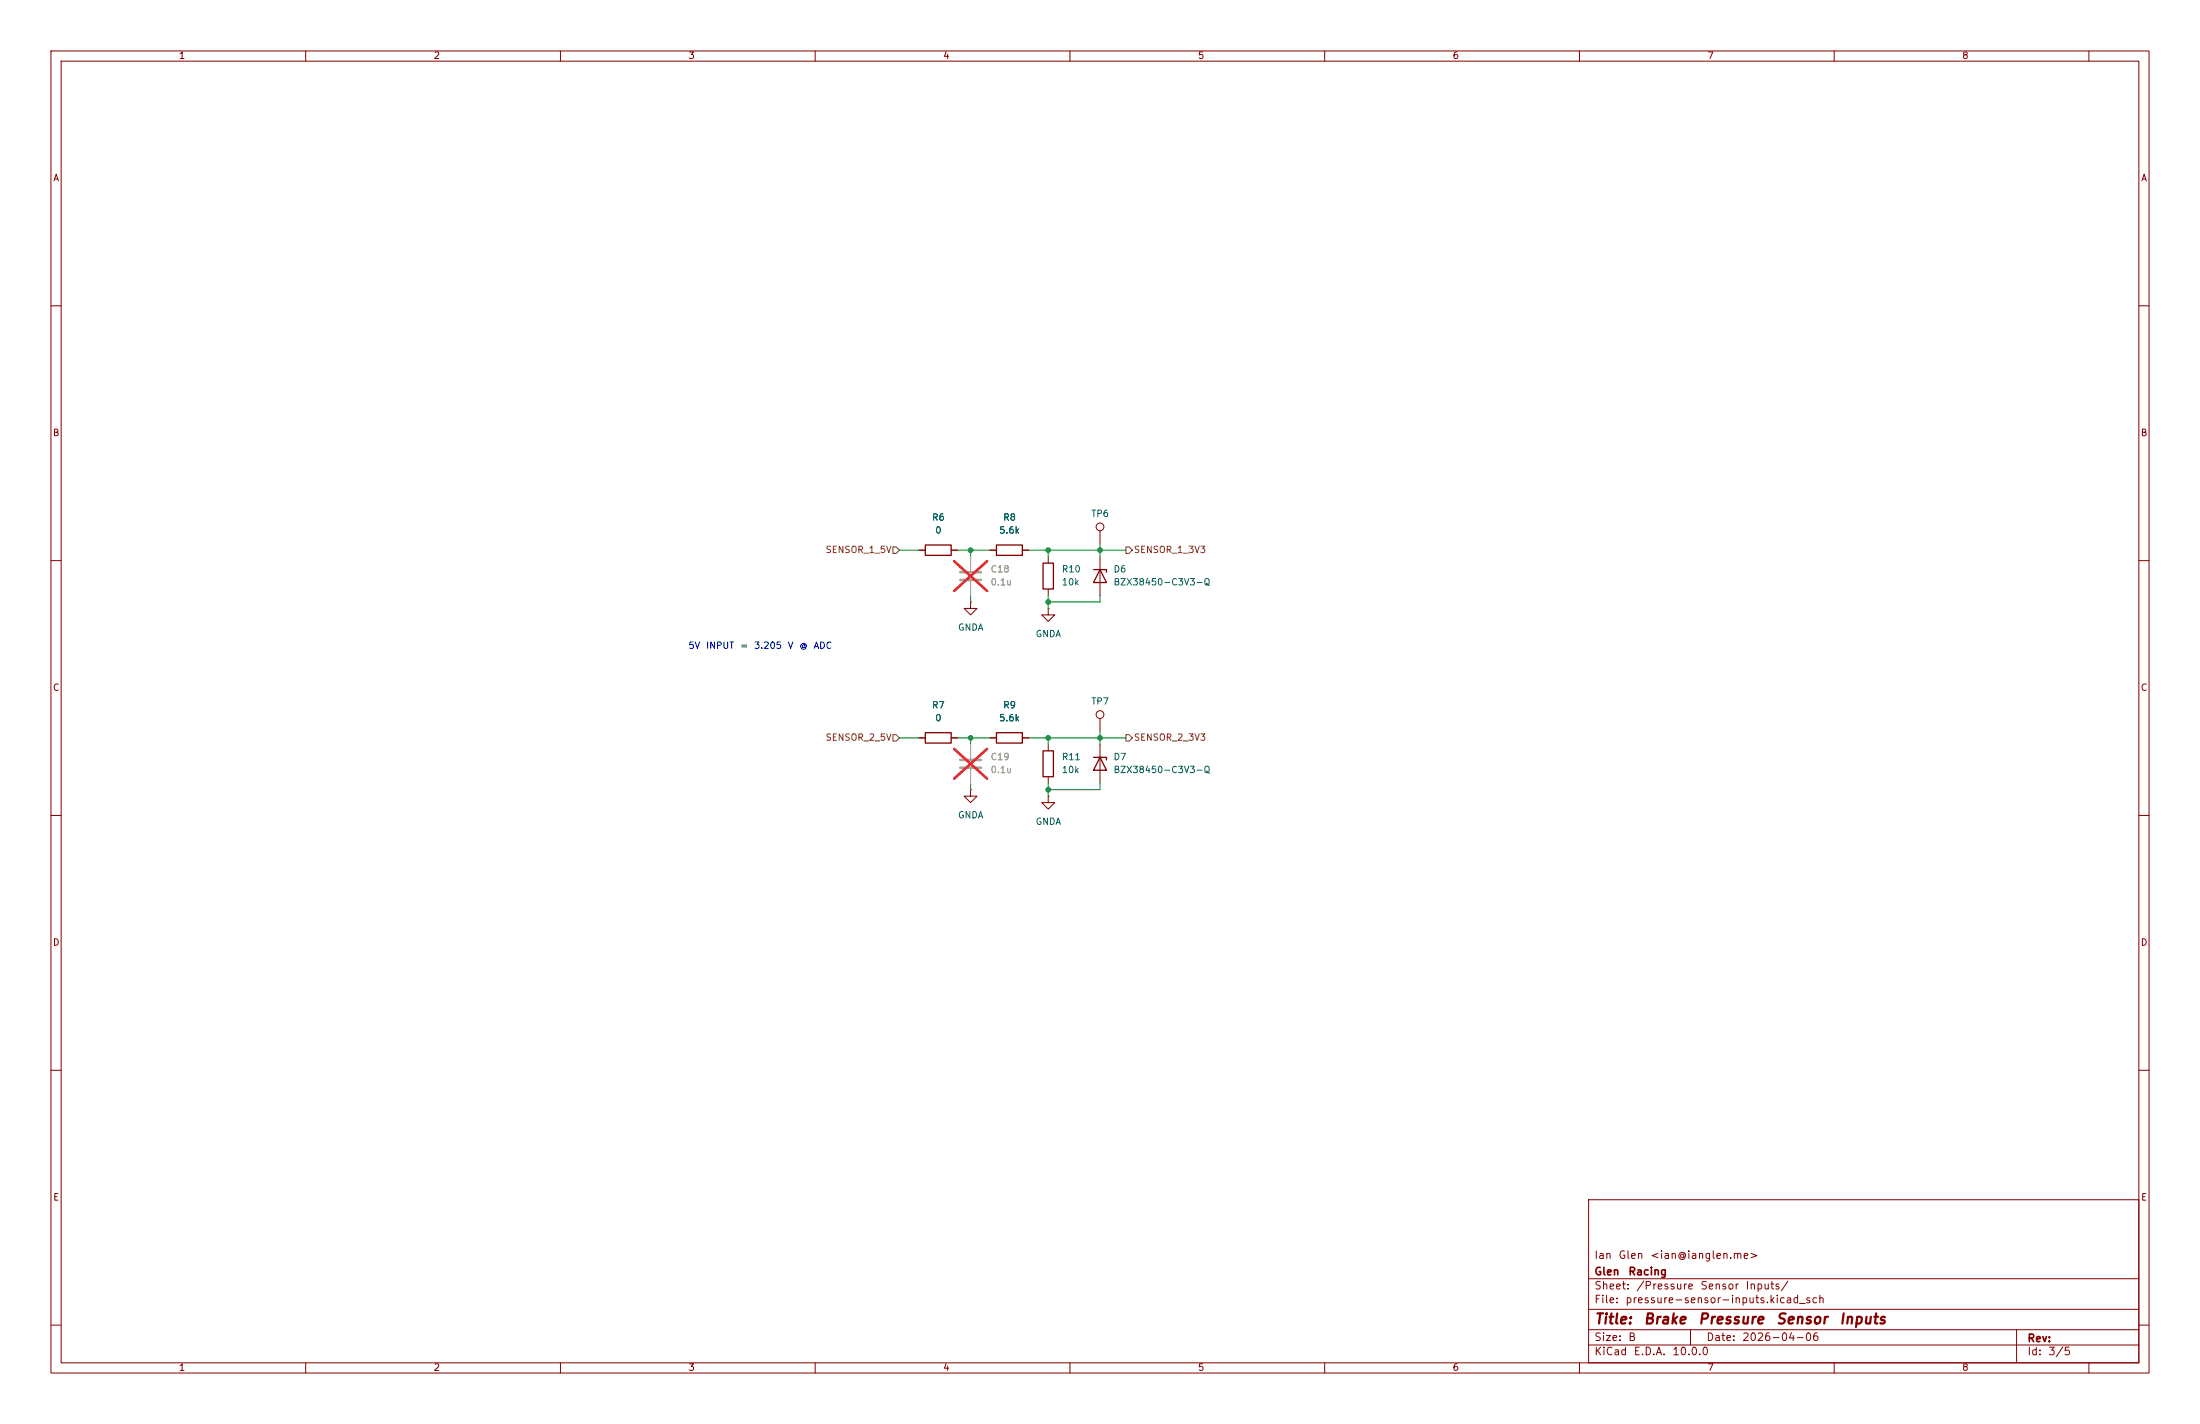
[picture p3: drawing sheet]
(kicad_sch
 (version 20260306)
 (generator "eeschema")
 (generator_version "10.0")
 (paper "B")
 (title_block
  (title "Brake Pressure Sensor Inputs")
  (date "2026-04-06")
  (company "Glen Racing")
  (comment 1 "Ian Glen <ian@ianglen.me>"))
 (lib_symbols
  (symbol "symbols:C"
   (pin_numbers (hide yes))
   (pin_names
    (offset 0.254)) (exclude_from_sim no) (in_bom yes) (on_board yes)
   (in_pos_files yes)
   (duplicate_pin_numbers_are_jumpers no)
   (property "Reference" "C" (at 0.635 2.54 0) (show_name no) (do_not_autoplace no) (effects (font (size 1.27 1.27)) (justify left)))
   (property "Value" "C" (at 0.635 -2.54 0) (show_name no) (do_not_autoplace no) (effects (font (size 1.27 1.27)) (justify left)))
   (property "Footprint" "" (at 0.9652 -3.81 0) (show_name no) (do_not_autoplace no) (hide yes) (effects (font (size 1.27 1.27))))
   (property "Datasheet" "" (at 0 0 0) (show_name no) (do_not_autoplace no) (hide yes) (effects (font (size 1.27 1.27))))
   (property "Description" "Unpolarized capacitor" (at 0 0 0) (show_name no) (do_not_autoplace no) (hide yes) (effects (font (size 1.27 1.27))))
   (symbol "C_0_1"
    (polyline (pts (xy -2.032 0.762) (xy 2.032 0.762)) (stroke (width 0.508) (type default)) (fill (type none)))
    (polyline (pts (xy -2.032 -0.762) (xy 2.032 -0.762)) (stroke (width 0.508) (type default)) (fill (type none))))
   (symbol "C_1_1"
    (pin passive line (at 0 3.81 270) (length 2.794) (name "" (effects (font (size 1.27 1.27)))) (number "1" (effects (font (size 1.27 1.27)))))
    (pin passive line (at 0 -3.81 90) (length 2.794) (name "" (effects (font (size 1.27 1.27)))) (number "2" (effects (font (size 1.27 1.27))))))
   (embedded_fonts no))
  (symbol "symbols:D_Zener"
   (pin_numbers (hide yes))
   (pin_names
    (offset 1.016) (hide yes)) (exclude_from_sim no) (in_bom yes) (on_board yes)
   (in_pos_files yes)
   (duplicate_pin_numbers_are_jumpers no)
   (property "Reference" "D" (at 0 2.54 0) (show_name no) (do_not_autoplace no) (effects (font (size 1.27 1.27))))
   (property "Value" "D_Zener" (at 0 -2.54 0) (show_name no) (do_not_autoplace no) (effects (font (size 1.27 1.27))))
   (property "Footprint" "" (at 0 0 0) (show_name no) (do_not_autoplace no) (hide yes) (effects (font (size 1.27 1.27))))
   (property "Datasheet" "" (at 0 0 0) (show_name no) (do_not_autoplace no) (hide yes) (effects (font (size 1.27 1.27))))
   (property "Description" "Zener diode" (at 0 0 0) (show_name no) (do_not_autoplace no) (hide yes) (effects (font (size 1.27 1.27))))
   (symbol "D_Zener_0_1"
    (polyline (pts (xy -1.27 -1.27) (xy -1.27 1.27) (xy -0.762 1.27)) (stroke (width 0.254) (type default)) (fill (type none)))
    (polyline (pts (xy 1.27 0) (xy -1.27 0)) (stroke (width 0) (type default)) (fill (type none)))
    (polyline (pts (xy 1.27 -1.27) (xy 1.27 1.27) (xy -1.27 0) (xy 1.27 -1.27)) (stroke (width 0.254) (type default)) (fill (type none))))
   (symbol "D_Zener_1_1"
    (pin passive line (at -3.81 0 0) (length 2.54) (name "K" (effects (font (size 1.27 1.27)))) (number "1" (effects (font (size 1.27 1.27)))))
    (pin passive line (at 3.81 0 180) (length 2.54) (name "A" (effects (font (size 1.27 1.27)))) (number "2" (effects (font (size 1.27 1.27))))))
   (embedded_fonts no))
  (symbol "symbols:GNDA"
   (power global)
   (pin_numbers (hide yes))
   (pin_names
    (offset 0) (hide yes)) (exclude_from_sim no) (in_bom yes) (on_board yes)
   (in_pos_files yes)
   (duplicate_pin_numbers_are_jumpers no)
   (property "Reference" "#PWR" (at 0 -6.35 0) (show_name no) (do_not_autoplace no) (hide yes) (effects (font (size 1.27 1.27))))
   (property "Value" "GNDA" (at 0 -3.81 0) (show_name no) (do_not_autoplace no) (effects (font (size 1.27 1.27))))
   (property "Footprint" "" (at 0 0 0) (show_name no) (do_not_autoplace no) (hide yes) (effects (font (size 1.27 1.27))))
   (property "Datasheet" "" (at 0 0 0) (show_name no) (do_not_autoplace no) (hide yes) (effects (font (size 1.27 1.27))))
   (property "Description" "Power symbol creates a global label with name \"GNDA\" , analog ground" (at 0 0 0) (show_name no) (do_not_autoplace no) (hide yes) (effects (font (size 1.27 1.27))))
   (symbol "GNDA_0_1"
    (polyline (pts (xy 0 0) (xy 0 -1.27) (xy 1.27 -1.27) (xy 0 -2.54) (xy -1.27 -1.27) (xy 0 -1.27)) (stroke (width 0) (type default)) (fill (type none))))
   (symbol "GNDA_1_1"
    (pin power_in line (at 0 0 270) (length 0) (name "" (effects (font (size 1.27 1.27)))) (number "1" (effects (font (size 1.27 1.27))))))
   (embedded_fonts no))
  (symbol "symbols:R"
   (pin_numbers (hide yes))
   (pin_names
    (offset 0)) (exclude_from_sim no) (in_bom yes) (on_board yes)
   (in_pos_files yes)
   (duplicate_pin_numbers_are_jumpers no)
   (property "Reference" "R" (at 2.032 0 90) (show_name no) (do_not_autoplace no) (effects (font (size 1.27 1.27))))
   (property "Value" "R" (at 0 0 90) (show_name no) (do_not_autoplace no) (effects (font (size 1.27 1.27))))
   (property "Footprint" "" (at -1.778 0 90) (show_name no) (do_not_autoplace no) (hide yes) (effects (font (size 1.27 1.27))))
   (property "Datasheet" "" (at 0 0 0) (show_name no) (do_not_autoplace no) (hide yes) (effects (font (size 1.27 1.27))))
   (property "Description" "Resistor" (at 0 0 0) (show_name no) (do_not_autoplace no) (hide yes) (effects (font (size 1.27 1.27))))
   (symbol "R_0_1"
    (rectangle (start -1.016 -2.54) (end 1.016 2.54) (stroke (width 0.254) (type default)) (fill (type none))))
   (symbol "R_1_1"
    (pin passive line (at 0 3.81 270) (length 1.27) (name "" (effects (font (size 1.27 1.27)))) (number "1" (effects (font (size 1.27 1.27)))))
    (pin passive line (at 0 -3.81 90) (length 1.27) (name "" (effects (font (size 1.27 1.27)))) (number "2" (effects (font (size 1.27 1.27))))))
   (embedded_fonts no))
  (symbol "symbols:TestPoint"
   (pin_numbers (hide yes))
   (pin_names
    (offset 0.762) (hide yes)) (exclude_from_sim no) (in_bom yes) (on_board yes)
   (in_pos_files yes)
   (duplicate_pin_numbers_are_jumpers no)
   (property "Reference" "TP" (at 0 6.858 0) (show_name no) (do_not_autoplace no) (effects (font (size 1.27 1.27))))
   (property "Value" "TestPoint" (at 0 5.08 0) (show_name no) (do_not_autoplace no) (effects (font (size 1.27 1.27))))
   (property "Footprint" "" (at 5.08 0 0) (show_name no) (do_not_autoplace no) (hide yes) (effects (font (size 1.27 1.27))))
   (property "Datasheet" "" (at 5.08 0 0) (show_name no) (do_not_autoplace no) (hide yes) (effects (font (size 1.27 1.27))))
   (property "Description" "test point" (at 0 0 0) (show_name no) (do_not_autoplace no) (hide yes) (effects (font (size 1.27 1.27))))
   (symbol "TestPoint_0_1"
    (circle (center 0 3.302) (radius 0.762) (stroke (width 0) (type default)) (fill (type none))))
   (symbol "TestPoint_1_1"
    (pin passive line (at 0 0 90) (length 2.54) (name "1" (effects (font (size 1.27 1.27)))) (number "1" (effects (font (size 1.27 1.27))))))
   (embedded_fonts no)))
 (text "5V INPUT = 3.205 V @ ADC"
  (exclude_from_sim no)
  (at 148.59 127 0)
  (effects (font (size 1.27 1.27))))
 (junction
  (at 205.74 144.78)
  (diameter 0)
  (color 0 0 0 0))
 (junction
  (at 205.74 118.11)
  (diameter 0)
  (color 0 0 0 0))
 (junction
  (at 215.9 107.95)
  (diameter 0)
  (color 0 0 0 0))
 (junction
  (at 205.74 154.94)
  (diameter 0)
  (color 0 0 0 0))
 (junction
  (at 215.9 144.78)
  (diameter 0)
  (color 0 0 0 0))
 (junction
  (at 190.5 144.78)
  (diameter 0)
  (color 0 0 0 0))
 (junction
  (at 190.5 107.95)
  (diameter 0)
  (color 0 0 0 0))
 (junction
  (at 205.74 107.95)
  (diameter 0)
  (color 0 0 0 0))
 (wire
  (pts (xy 205.74 144.78) (xy 215.9 144.78))
  (stroke (width 0) (type default)))
 (wire
  (pts (xy 215.9 144.78) (xy 220.98 144.78))
  (stroke (width 0) (type default)))
 (wire
  (pts (xy 176.53 107.95) (xy 180.34 107.95))
  (stroke (width 0) (type default)))
 (wire
  (pts (xy 190.5 107.95) (xy 190.5 109.22))
  (stroke (width 0) (type default)))
 (wire
  (pts (xy 190.5 153.67) (xy 190.5 154.94))
  (stroke (width 0) (type default)))
 (wire
  (pts (xy 187.96 107.95) (xy 190.5 107.95))
  (stroke (width 0) (type default)))
 (wire
  (pts (xy 190.5 144.78) (xy 190.5 146.05))
  (stroke (width 0) (type default)))
 (wire
  (pts (xy 205.74 118.11) (xy 205.74 119.38))
  (stroke (width 0) (type default)))
 (wire
  (pts (xy 205.74 107.95) (xy 215.9 107.95))
  (stroke (width 0) (type default)))
 (wire
  (pts (xy 215.9 106.68) (xy 215.9 107.95))
  (stroke (width 0) (type default)))
 (wire
  (pts (xy 215.9 144.78) (xy 215.9 146.05))
  (stroke (width 0) (type default)))
 (wire
  (pts (xy 201.93 144.78) (xy 205.74 144.78))
  (stroke (width 0) (type default)))
 (wire
  (pts (xy 205.74 107.95) (xy 205.74 109.22))
  (stroke (width 0) (type default)))
 (wire
  (pts (xy 190.5 107.95) (xy 194.31 107.95))
  (stroke (width 0) (type default)))
 (wire
  (pts (xy 215.9 143.51) (xy 215.9 144.78))
  (stroke (width 0) (type default)))
 (wire
  (pts (xy 205.74 153.67) (xy 205.74 154.94))
  (stroke (width 0) (type default)))
 (wire
  (pts (xy 201.93 107.95) (xy 205.74 107.95))
  (stroke (width 0) (type default)))
 (wire
  (pts (xy 215.9 153.67) (xy 215.9 154.94))
  (stroke (width 0) (type default)))
 (wire
  (pts (xy 176.53 144.78) (xy 180.34 144.78))
  (stroke (width 0) (type default)))
 (wire
  (pts (xy 215.9 107.95) (xy 215.9 109.22))
  (stroke (width 0) (type default)))
 (wire
  (pts (xy 215.9 107.95) (xy 220.98 107.95))
  (stroke (width 0) (type default)))
 (wire
  (pts (xy 205.74 154.94) (xy 215.9 154.94))
  (stroke (width 0) (type default)))
 (wire
  (pts (xy 190.5 116.84) (xy 190.5 118.11))
  (stroke (width 0) (type default)))
 (wire
  (pts (xy 205.74 144.78) (xy 205.74 146.05))
  (stroke (width 0) (type default)))
 (wire
  (pts (xy 187.96 144.78) (xy 194.31 144.78))
  (stroke (width 0) (type default)))
 (wire
  (pts (xy 215.9 116.84) (xy 215.9 118.11))
  (stroke (width 0) (type default)))
 (wire
  (pts (xy 205.74 118.11) (xy 215.9 118.11))
  (stroke (width 0) (type default)))
 (wire
  (pts (xy 205.74 154.94) (xy 205.74 156.21))
  (stroke (width 0) (type default)))
 (wire
  (pts (xy 205.74 116.84) (xy 205.74 118.11))
  (stroke (width 0) (type default)))
 (hierarchical_label "SENSOR_1_5V"
  (shape input)
  (at 176.53 107.95 180)
  (effects (font (size 1.27 1.27)) (justify right)))
 (hierarchical_label "SENSOR_2_3V3"
  (shape output)
  (at 220.98 144.78 0)
  (effects (font (size 1.27 1.27)) (justify left)))
 (hierarchical_label "SENSOR_1_3V3"
  (shape output)
  (at 220.98 107.95 0)
  (effects (font (size 1.27 1.27)) (justify left)))
 (hierarchical_label "SENSOR_2_5V"
  (shape input)
  (at 176.53 144.78 180)
  (effects (font (size 1.27 1.27)) (justify right)))
 (symbol
  (lib_id "symbols:R")
  (at 205.74 113.03 0)
  (unit 1)
  (body_style 1)
  (exclude_from_sim no)
  (in_bom yes)
  (on_board yes)
  (in_pos_files yes)
  (dnp no)
  (fields_autoplaced yes)
  (property "Reference" "R10" (at 208.28 111.7599 0) (show_name no) (do_not_autoplace no) (effects (font (size 1.27 1.27)) (justify left)))
  (property "Value" "10k" (at 208.28 114.2999 0) (show_name no) (do_not_autoplace no) (effects (font (size 1.27 1.27)) (justify left)))
  (property "Footprint" "Resistor_SMD:R_0603_1608Metric" (at 203.962 113.03 90) (hide yes) (show_name no) (do_not_autoplace no) (effects (font (size 1.27 1.27))))
  (property "Datasheet" "" (at 205.74 113.03 0) (hide yes) (show_name no) (do_not_autoplace no) (effects (font (size 1.27 1.27))))
  (property "Description" "Resistor" (at 205.74 113.03 0) (hide yes) (show_name no) (do_not_autoplace no) (effects (font (size 1.27 1.27))))
  (property "Manufacturer" "Panasonic" (at 205.74 113.03 0) (hide yes) (show_name no) (do_not_autoplace no) (effects (font (size 1.27 1.27))))
  (property "Part Number" "ERJ-3EKF1002V" (at 205.74 113.03 0) (hide yes) (show_name no) (do_not_autoplace no) (effects (font (size 1.27 1.27))))
  (pin "1")
  (pin "2"))
 (symbol
  (lib_id "symbols:C")
  (at 190.5 149.86 0)
  (unit 1)
  (body_style 1)
  (exclude_from_sim no)
  (in_bom no)
  (on_board yes)
  (in_pos_files yes)
  (dnp yes)
  (fields_autoplaced yes)
  (property "Reference" "C19" (at 194.31 148.5899 0) (show_name no) (do_not_autoplace no) (effects (font (size 1.27 1.27)) (justify left)))
  (property "Value" "0.1u" (at 194.31 151.1299 0) (show_name no) (do_not_autoplace no) (effects (font (size 1.27 1.27)) (justify left)))
  (property "Footprint" "Capacitor_SMD:C_0603_1608Metric" (at 191.4652 153.67 0) (hide yes) (show_name no) (do_not_autoplace no) (effects (font (size 1.27 1.27))))
  (property "Datasheet" "" (at 190.5 149.86 0) (hide yes) (show_name no) (do_not_autoplace no) (effects (font (size 1.27 1.27))))
  (property "Description" "Unpolarized capacitor" (at 190.5 149.86 0) (hide yes) (show_name no) (do_not_autoplace no) (effects (font (size 1.27 1.27))))
  (property "Manufacturer" "Murata" (at 190.5 149.86 0) (hide yes) (show_name no) (do_not_autoplace no) (effects (font (size 1.27 1.27))))
  (property "Part Number" "GCJ188R71H104KA12D" (at 190.5 149.86 0) (hide yes) (show_name no) (do_not_autoplace no) (effects (font (size 1.27 1.27))))
  (pin "2")
  (pin "1"))
 (symbol
  (lib_id "symbols:C")
  (at 190.5 113.03 0)
  (unit 1)
  (body_style 1)
  (exclude_from_sim no)
  (in_bom no)
  (on_board yes)
  (in_pos_files yes)
  (dnp yes)
  (fields_autoplaced yes)
  (property "Reference" "C18" (at 194.31 111.7599 0) (show_name no) (do_not_autoplace no) (effects (font (size 1.27 1.27)) (justify left)))
  (property "Value" "0.1u" (at 194.31 114.2999 0) (show_name no) (do_not_autoplace no) (effects (font (size 1.27 1.27)) (justify left)))
  (property "Footprint" "Capacitor_SMD:C_0603_1608Metric" (at 191.4652 116.84 0) (hide yes) (show_name no) (do_not_autoplace no) (effects (font (size 1.27 1.27))))
  (property "Datasheet" "" (at 190.5 113.03 0) (hide yes) (show_name no) (do_not_autoplace no) (effects (font (size 1.27 1.27))))
  (property "Description" "Unpolarized capacitor" (at 190.5 113.03 0) (hide yes) (show_name no) (do_not_autoplace no) (effects (font (size 1.27 1.27))))
  (property "Manufacturer" "Murata" (at 190.5 113.03 0) (hide yes) (show_name no) (do_not_autoplace no) (effects (font (size 1.27 1.27))))
  (property "Part Number" "GCJ188R71H104KA12D" (at 190.5 113.03 0) (hide yes) (show_name no) (do_not_autoplace no) (effects (font (size 1.27 1.27))))
  (pin "2")
  (pin "1"))
 (symbol
  (lib_id "symbols:TestPoint")
  (at 215.9 106.68 0)
  (mirror y)
  (unit 1)
  (body_style 1)
  (exclude_from_sim no)
  (in_bom no)
  (on_board yes)
  (in_pos_files yes)
  (dnp no)
  (property "Reference" "TP6" (at 215.9 101.6 0) (show_name no) (do_not_autoplace yes) (effects (font (size 1.27 1.27)) (justify bottom)))
  (property "Value" "TestPoint" (at 213.36 104.6479 0) (hide yes) (show_name no) (do_not_autoplace no) (effects (font (size 1.27 1.27)) (justify left)))
  (property "Footprint" "TestPoint:TestPoint_Pad_D2.0mm" (at 210.82 106.68 0) (hide yes) (show_name no) (do_not_autoplace no) (effects (font (size 1.27 1.27))))
  (property "Datasheet" "" (at 210.82 106.68 0) (hide yes) (show_name no) (do_not_autoplace no) (effects (font (size 1.27 1.27))))
  (property "Description" "test point" (at 215.9 106.68 0) (hide yes) (show_name no) (do_not_autoplace no) (effects (font (size 1.27 1.27))))
  (pin "1"))
 (symbol
  (lib_id "symbols:D_Zener")
  (at 215.9 149.86 270)
  (unit 1)
  (body_style 1)
  (exclude_from_sim no)
  (in_bom yes)
  (on_board yes)
  (in_pos_files yes)
  (dnp no)
  (fields_autoplaced yes)
  (property "Reference" "D7" (at 218.44 148.5899 90) (show_name no) (do_not_autoplace no) (effects (font (size 1.27 1.27)) (justify left)))
  (property "Value" "BZX38450-C3V3-Q" (at 218.44 151.1299 90) (show_name no) (do_not_autoplace no) (effects (font (size 1.27 1.27)) (justify left)))
  (property "Footprint" "Diode_SMD:D_SOD-323" (at 215.9 149.86 0) (hide yes) (show_name no) (do_not_autoplace no) (effects (font (size 1.27 1.27))))
  (property "Datasheet" "https://assets.nexperia.com/documents/data-sheet/BZX38450-Q_SER.pdf" (at 215.9 149.86 0) (hide yes) (show_name no) (do_not_autoplace no) (effects (font (size 1.27 1.27))))
  (property "Description" "Zener diode" (at 215.9 149.86 0) (hide yes) (show_name no) (do_not_autoplace no) (effects (font (size 1.27 1.27))))
  (property "Manufacturer" "Nexperia" (at 215.9 149.86 90) (hide yes) (show_name no) (do_not_autoplace no) (effects (font (size 1.27 1.27))))
  (property "Part Number" "BZX38450-C3V3-Q" (at 215.9 149.86 90) (hide yes) (show_name no) (do_not_autoplace no) (effects (font (size 1.27 1.27))))
  (pin "1")
  (pin "2"))
 (symbol
  (lib_id "symbols:R")
  (at 205.74 149.86 0)
  (unit 1)
  (body_style 1)
  (exclude_from_sim no)
  (in_bom yes)
  (on_board yes)
  (in_pos_files yes)
  (dnp no)
  (fields_autoplaced yes)
  (property "Reference" "R11" (at 208.28 148.5899 0) (show_name no) (do_not_autoplace no) (effects (font (size 1.27 1.27)) (justify left)))
  (property "Value" "10k" (at 208.28 151.1299 0) (show_name no) (do_not_autoplace no) (effects (font (size 1.27 1.27)) (justify left)))
  (property "Footprint" "Resistor_SMD:R_0603_1608Metric" (at 203.962 149.86 90) (hide yes) (show_name no) (do_not_autoplace no) (effects (font (size 1.27 1.27))))
  (property "Datasheet" "" (at 205.74 149.86 0) (hide yes) (show_name no) (do_not_autoplace no) (effects (font (size 1.27 1.27))))
  (property "Description" "Resistor" (at 205.74 149.86 0) (hide yes) (show_name no) (do_not_autoplace no) (effects (font (size 1.27 1.27))))
  (property "Manufacturer" "Panasonic" (at 205.74 149.86 0) (hide yes) (show_name no) (do_not_autoplace no) (effects (font (size 1.27 1.27))))
  (property "Part Number" "ERJ-3EKF1002V" (at 205.74 149.86 0) (hide yes) (show_name no) (do_not_autoplace no) (effects (font (size 1.27 1.27))))
  (pin "1")
  (pin "2"))
 (symbol
  (lib_id "symbols:R")
  (at 184.15 144.78 90)
  (unit 1)
  (body_style 1)
  (exclude_from_sim no)
  (in_bom yes)
  (on_board yes)
  (in_pos_files yes)
  (dnp no)
  (fields_autoplaced yes)
  (property "Reference" "R7" (at 184.15 138.43 90) (show_name no) (do_not_autoplace no) (effects (font (size 1.27 1.27))))
  (property "Value" "0" (at 184.15 140.97 90) (show_name no) (do_not_autoplace no) (effects (font (size 1.27 1.27))))
  (property "Footprint" "Resistor_SMD:R_0603_1608Metric" (at 184.15 146.558 90) (hide yes) (show_name no) (do_not_autoplace no) (effects (font (size 1.27 1.27))))
  (property "Datasheet" "" (at 184.15 144.78 0) (hide yes) (show_name no) (do_not_autoplace no) (effects (font (size 1.27 1.27))))
  (property "Description" "Resistor" (at 184.15 144.78 0) (hide yes) (show_name no) (do_not_autoplace no) (effects (font (size 1.27 1.27))))
  (property "Manufacturer" "Panasonic" (at 184.15 144.78 90) (hide yes) (show_name no) (do_not_autoplace no) (effects (font (size 1.27 1.27))))
  (property "Part Number" "ERJ-H3G0R00V" (at 184.15 144.78 90) (hide yes) (show_name no) (do_not_autoplace no) (effects (font (size 1.27 1.27))))
  (pin "2")
  (pin "1"))
 (symbol
  (lib_id "symbols:R")
  (at 198.12 107.95 90)
  (unit 1)
  (body_style 1)
  (exclude_from_sim no)
  (in_bom yes)
  (on_board yes)
  (in_pos_files yes)
  (dnp no)
  (fields_autoplaced yes)
  (property "Reference" "R8" (at 198.12 101.6 90) (show_name no) (do_not_autoplace no) (effects (font (size 1.27 1.27))))
  (property "Value" "5.6k" (at 198.12 104.14 90) (show_name no) (do_not_autoplace no) (effects (font (size 1.27 1.27))))
  (property "Footprint" "Resistor_SMD:R_0603_1608Metric" (at 198.12 109.728 90) (hide yes) (show_name no) (do_not_autoplace no) (effects (font (size 1.27 1.27))))
  (property "Datasheet" "" (at 198.12 107.95 0) (hide yes) (show_name no) (do_not_autoplace no) (effects (font (size 1.27 1.27))))
  (property "Description" "Resistor" (at 198.12 107.95 0) (hide yes) (show_name no) (do_not_autoplace no) (effects (font (size 1.27 1.27))))
  (property "Manufacturer" "Panasonic" (at 198.12 107.95 90) (hide yes) (show_name no) (do_not_autoplace no) (effects (font (size 1.27 1.27))))
  (property "Part Number" "ERJ-3EKF5601V" (at 198.12 107.95 90) (hide yes) (show_name no) (do_not_autoplace no) (effects (font (size 1.27 1.27))))
  (pin "2")
  (pin "1"))
 (symbol
  (lib_id "symbols:D_Zener")
  (at 215.9 113.03 270)
  (unit 1)
  (body_style 1)
  (exclude_from_sim no)
  (in_bom yes)
  (on_board yes)
  (in_pos_files yes)
  (dnp no)
  (fields_autoplaced yes)
  (property "Reference" "D6" (at 218.44 111.7599 90) (show_name no) (do_not_autoplace no) (effects (font (size 1.27 1.27)) (justify left)))
  (property "Value" "BZX38450-C3V3-Q" (at 218.44 114.2999 90) (show_name no) (do_not_autoplace no) (effects (font (size 1.27 1.27)) (justify left)))
  (property "Footprint" "Diode_SMD:D_SOD-323" (at 215.9 113.03 0) (hide yes) (show_name no) (do_not_autoplace no) (effects (font (size 1.27 1.27))))
  (property "Datasheet" "https://assets.nexperia.com/documents/data-sheet/BZX38450-Q_SER.pdf" (at 215.9 113.03 0) (hide yes) (show_name no) (do_not_autoplace no) (effects (font (size 1.27 1.27))))
  (property "Description" "Zener diode" (at 215.9 113.03 0) (hide yes) (show_name no) (do_not_autoplace no) (effects (font (size 1.27 1.27))))
  (property "Manufacturer" "Nexperia" (at 215.9 113.03 90) (hide yes) (show_name no) (do_not_autoplace no) (effects (font (size 1.27 1.27))))
  (property "Part Number" "BZX38450-C3V3-Q" (at 215.9 113.03 90) (hide yes) (show_name no) (do_not_autoplace no) (effects (font (size 1.27 1.27))))
  (pin "1")
  (pin "2"))
 (symbol
  (lib_id "symbols:TestPoint")
  (at 215.9 143.51 0)
  (mirror y)
  (unit 1)
  (body_style 1)
  (exclude_from_sim no)
  (in_bom no)
  (on_board yes)
  (in_pos_files yes)
  (dnp no)
  (property "Reference" "TP7" (at 215.9 138.43 0) (show_name no) (do_not_autoplace yes) (effects (font (size 1.27 1.27)) (justify bottom)))
  (property "Value" "TestPoint" (at 213.36 141.4779 0) (hide yes) (show_name no) (do_not_autoplace no) (effects (font (size 1.27 1.27)) (justify left)))
  (property "Footprint" "TestPoint:TestPoint_Pad_D2.0mm" (at 210.82 143.51 0) (hide yes) (show_name no) (do_not_autoplace no) (effects (font (size 1.27 1.27))))
  (property "Datasheet" "" (at 210.82 143.51 0) (hide yes) (show_name no) (do_not_autoplace no) (effects (font (size 1.27 1.27))))
  (property "Description" "test point" (at 215.9 143.51 0) (hide yes) (show_name no) (do_not_autoplace no) (effects (font (size 1.27 1.27))))
  (pin "1"))
 (symbol
  (lib_id "symbols:R")
  (at 198.12 144.78 90)
  (unit 1)
  (body_style 1)
  (exclude_from_sim no)
  (in_bom yes)
  (on_board yes)
  (in_pos_files yes)
  (dnp no)
  (fields_autoplaced yes)
  (property "Reference" "R9" (at 198.12 138.43 90) (show_name no) (do_not_autoplace no) (effects (font (size 1.27 1.27))))
  (property "Value" "5.6k" (at 198.12 140.97 90) (show_name no) (do_not_autoplace no) (effects (font (size 1.27 1.27))))
  (property "Footprint" "Resistor_SMD:R_0603_1608Metric" (at 198.12 146.558 90) (hide yes) (show_name no) (do_not_autoplace no) (effects (font (size 1.27 1.27))))
  (property "Datasheet" "" (at 198.12 144.78 0) (hide yes) (show_name no) (do_not_autoplace no) (effects (font (size 1.27 1.27))))
  (property "Description" "Resistor" (at 198.12 144.78 0) (hide yes) (show_name no) (do_not_autoplace no) (effects (font (size 1.27 1.27))))
  (property "Manufacturer" "Panasonic" (at 198.12 144.78 90) (hide yes) (show_name no) (do_not_autoplace no) (effects (font (size 1.27 1.27))))
  (property "Part Number" "ERJ-3EKF5601V" (at 198.12 144.78 90) (hide yes) (show_name no) (do_not_autoplace no) (effects (font (size 1.27 1.27))))
  (pin "2")
  (pin "1"))
 (symbol
  (lib_id "symbols:GNDA")
  (at 190.5 154.94 0)
  (unit 1)
  (body_style 1)
  (exclude_from_sim no)
  (in_bom yes)
  (on_board yes)
  (in_pos_files yes)
  (dnp no)
  (fields_autoplaced yes)
  (property "Reference" "#PWR035" (at 190.5 161.29 0) (hide yes) (show_name no) (do_not_autoplace no) (effects (font (size 1.27 1.27))))
  (property "Value" "GNDA" (at 190.5 160.02 0) (show_name no) (do_not_autoplace no) (effects (font (size 1.27 1.27))))
  (property "Footprint" "" (at 190.5 154.94 0) (hide yes) (show_name no) (do_not_autoplace no) (effects (font (size 1.27 1.27))))
  (property "Datasheet" "" (at 190.5 154.94 0) (hide yes) (show_name no) (do_not_autoplace no) (effects (font (size 1.27 1.27))))
  (property "Description" "Power symbol creates a global label with name \"GNDA\" , analog ground" (at 190.5 154.94 0) (hide yes) (show_name no) (do_not_autoplace no) (effects (font (size 1.27 1.27))))
  (pin "1"))
 (symbol
  (lib_id "symbols:R")
  (at 184.15 107.95 90)
  (unit 1)
  (body_style 1)
  (exclude_from_sim no)
  (in_bom yes)
  (on_board yes)
  (in_pos_files yes)
  (dnp no)
  (fields_autoplaced yes)
  (property "Reference" "R6" (at 184.15 101.6 90) (show_name no) (do_not_autoplace no) (effects (font (size 1.27 1.27))))
  (property "Value" "0" (at 184.15 104.14 90) (show_name no) (do_not_autoplace no) (effects (font (size 1.27 1.27))))
  (property "Footprint" "Resistor_SMD:R_0603_1608Metric" (at 184.15 109.728 90) (hide yes) (show_name no) (do_not_autoplace no) (effects (font (size 1.27 1.27))))
  (property "Datasheet" "" (at 184.15 107.95 0) (hide yes) (show_name no) (do_not_autoplace no) (effects (font (size 1.27 1.27))))
  (property "Description" "Resistor" (at 184.15 107.95 0) (hide yes) (show_name no) (do_not_autoplace no) (effects (font (size 1.27 1.27))))
  (property "Manufacturer" "Panasonic" (at 184.15 107.95 90) (hide yes) (show_name no) (do_not_autoplace no) (effects (font (size 1.27 1.27))))
  (property "Part Number" "ERJ-H3G0R00V" (at 184.15 107.95 90) (hide yes) (show_name no) (do_not_autoplace no) (effects (font (size 1.27 1.27))))
  (pin "2")
  (pin "1"))
 (symbol
  (lib_id "symbols:GNDA")
  (at 190.5 118.11 0)
  (unit 1)
  (body_style 1)
  (exclude_from_sim no)
  (in_bom yes)
  (on_board yes)
  (in_pos_files yes)
  (dnp no)
  (fields_autoplaced yes)
  (property "Reference" "#PWR034" (at 190.5 124.46 0) (hide yes) (show_name no) (do_not_autoplace no) (effects (font (size 1.27 1.27))))
  (property "Value" "GNDA" (at 190.5 123.19 0) (show_name no) (do_not_autoplace no) (effects (font (size 1.27 1.27))))
  (property "Footprint" "" (at 190.5 118.11 0) (hide yes) (show_name no) (do_not_autoplace no) (effects (font (size 1.27 1.27))))
  (property "Datasheet" "" (at 190.5 118.11 0) (hide yes) (show_name no) (do_not_autoplace no) (effects (font (size 1.27 1.27))))
  (property "Description" "Power symbol creates a global label with name \"GNDA\" , analog ground" (at 190.5 118.11 0) (hide yes) (show_name no) (do_not_autoplace no) (effects (font (size 1.27 1.27))))
  (pin "1"))
 (symbol
  (lib_id "symbols:GNDA")
  (at 205.74 119.38 0)
  (unit 1)
  (body_style 1)
  (exclude_from_sim no)
  (in_bom yes)
  (on_board yes)
  (in_pos_files yes)
  (dnp no)
  (fields_autoplaced yes)
  (property "Reference" "#PWR036" (at 205.74 125.73 0) (hide yes) (show_name no) (do_not_autoplace no) (effects (font (size 1.27 1.27))))
  (property "Value" "GNDA" (at 205.74 124.46 0) (show_name no) (do_not_autoplace no) (effects (font (size 1.27 1.27))))
  (property "Footprint" "" (at 205.74 119.38 0) (hide yes) (show_name no) (do_not_autoplace no) (effects (font (size 1.27 1.27))))
  (property "Datasheet" "" (at 205.74 119.38 0) (hide yes) (show_name no) (do_not_autoplace no) (effects (font (size 1.27 1.27))))
  (property "Description" "Power symbol creates a global label with name \"GNDA\" , analog ground" (at 205.74 119.38 0) (hide yes) (show_name no) (do_not_autoplace no) (effects (font (size 1.27 1.27))))
  (pin "1"))
 (symbol
  (lib_id "symbols:GNDA")
  (at 205.74 156.21 0)
  (unit 1)
  (body_style 1)
  (exclude_from_sim no)
  (in_bom yes)
  (on_board yes)
  (in_pos_files yes)
  (dnp no)
  (fields_autoplaced yes)
  (property "Reference" "#PWR037" (at 205.74 162.56 0) (hide yes) (show_name no) (do_not_autoplace no) (effects (font (size 1.27 1.27))))
  (property "Value" "GNDA" (at 205.74 161.29 0) (show_name no) (do_not_autoplace no) (effects (font (size 1.27 1.27))))
  (property "Footprint" "" (at 205.74 156.21 0) (hide yes) (show_name no) (do_not_autoplace no) (effects (font (size 1.27 1.27))))
  (property "Datasheet" "" (at 205.74 156.21 0) (hide yes) (show_name no) (do_not_autoplace no) (effects (font (size 1.27 1.27))))
  (property "Description" "Power symbol creates a global label with name \"GNDA\" , analog ground" (at 205.74 156.21 0) (hide yes) (show_name no) (do_not_autoplace no) (effects (font (size 1.27 1.27))))
  (pin "1")))
